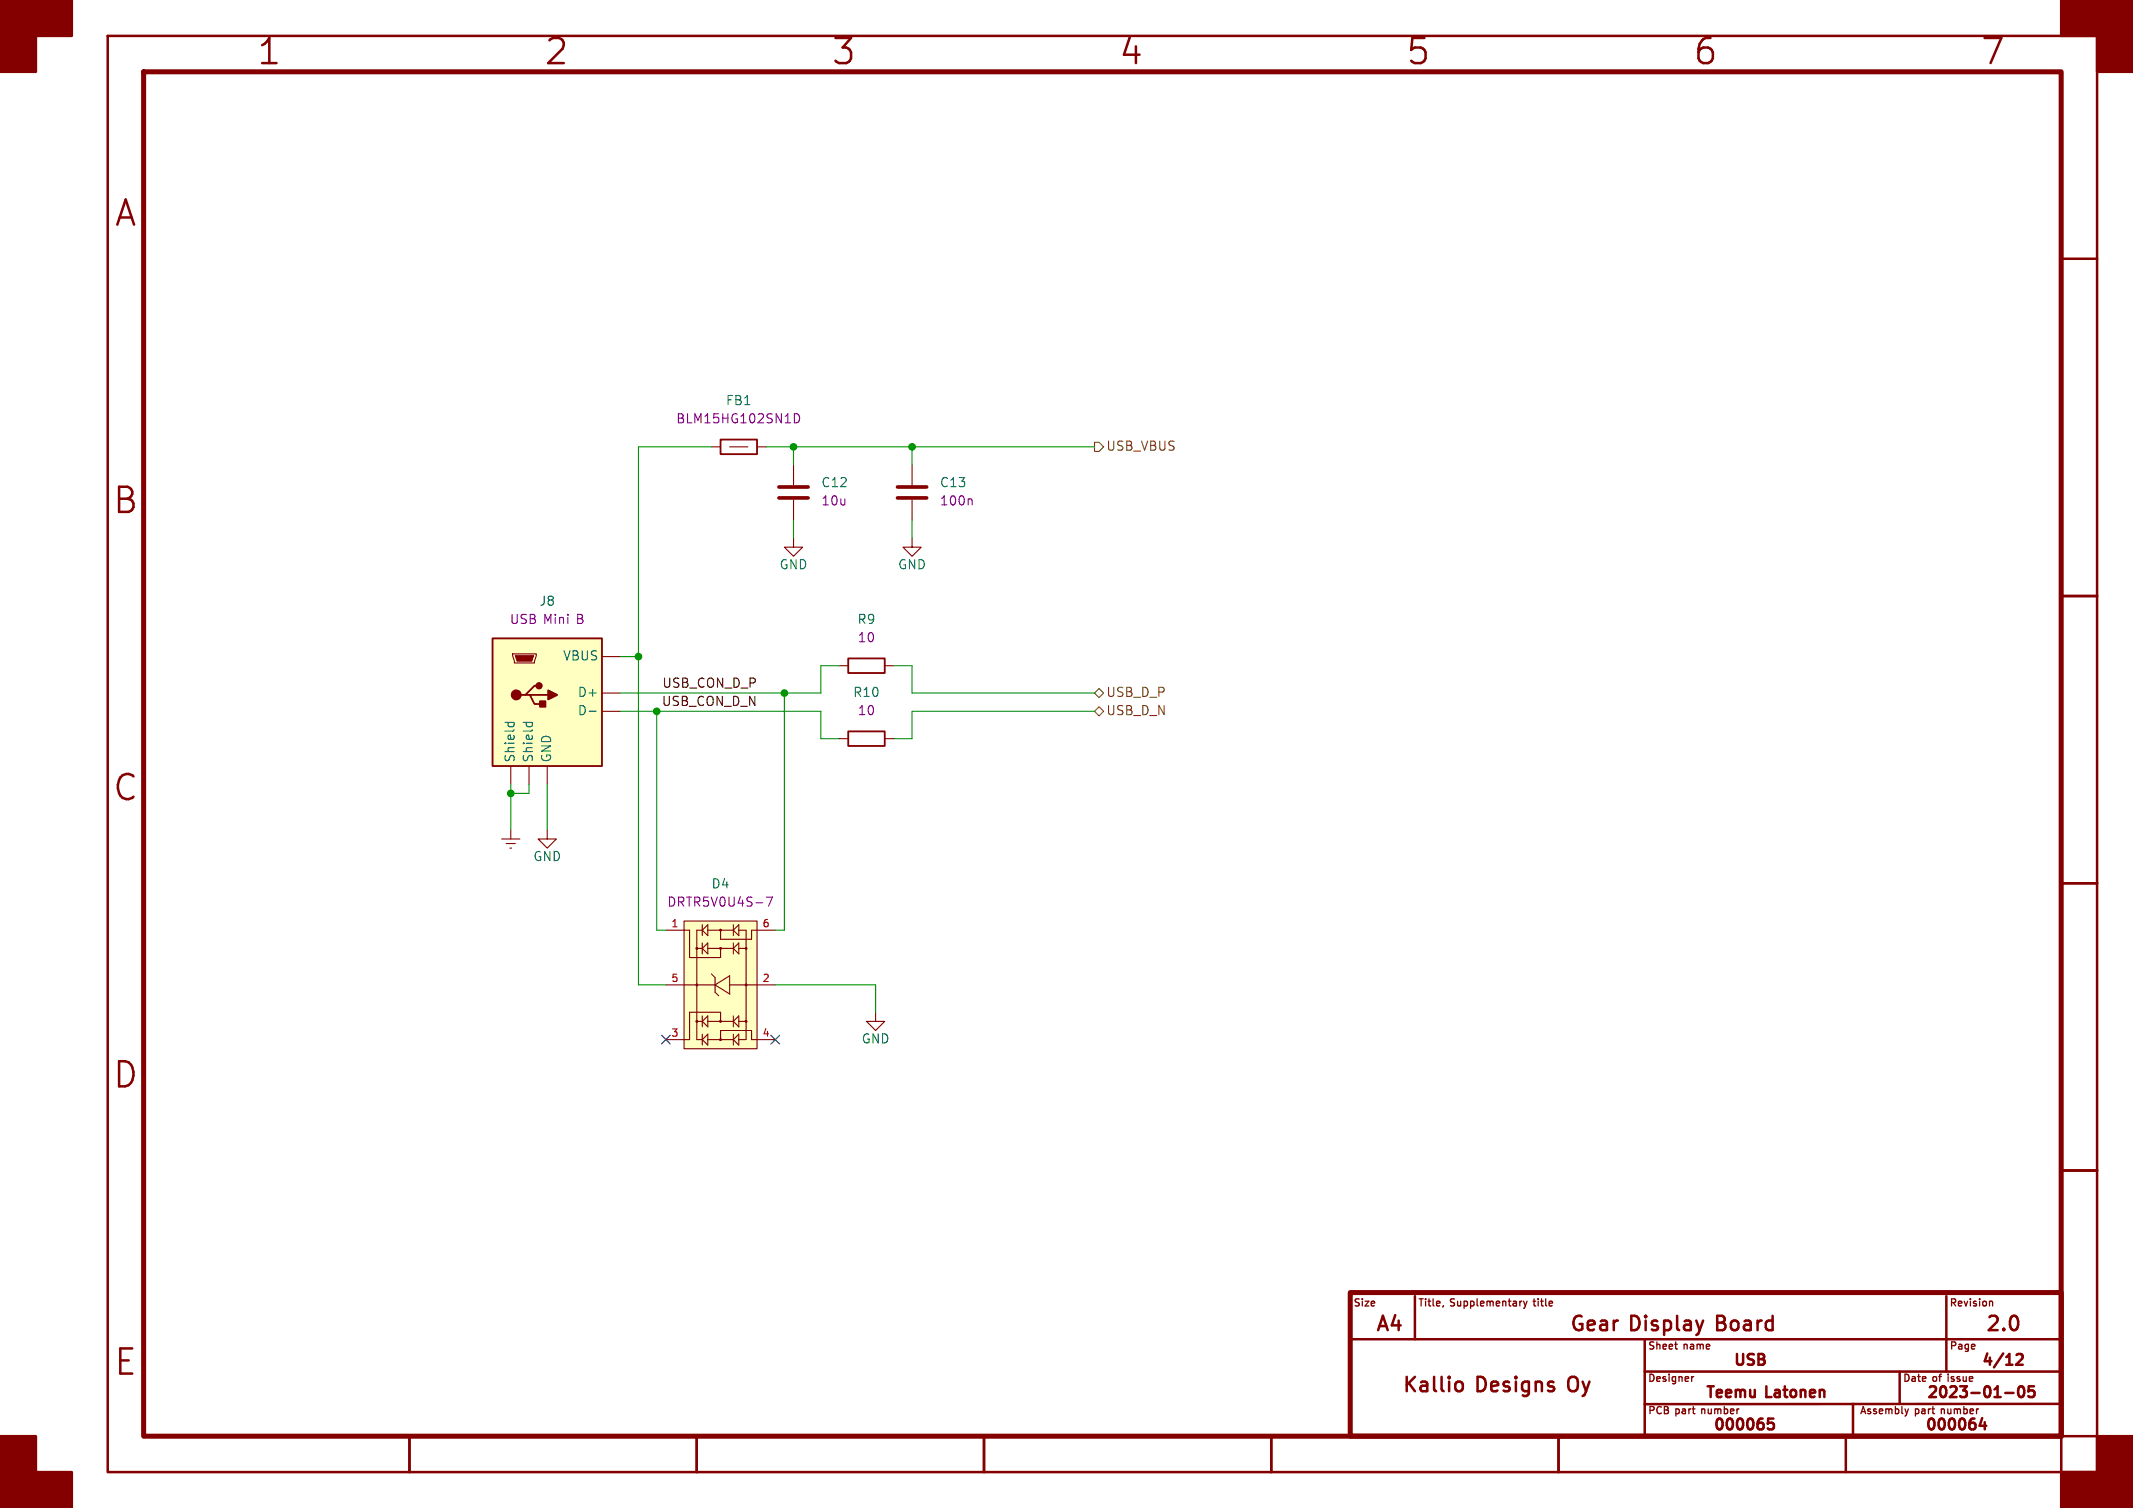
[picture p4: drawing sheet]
<svg xmlns="http://www.w3.org/2000/svg" width="297mm" height="210mm" viewBox="0 0 297 210" stroke-linecap="round" stroke-linejoin="round" font-family="sans-serif">
<g fill="none" stroke="#840000" stroke-width=".35">
<path d="M15 5h277v200h-277zM287 36h5M287 83h5M287 123h5M287 163h5M188 186.5h99M197 180.5v6M202.8 192.5a.54 .54 0 0 1 .9 .3v.6a.54 .54 0 0 1-.9 .2M229 186.5v13.5M229 191h58M237.1 183.9l-.4 1.3M246.9 197.6h-.7l-.1 .7 .3-.2 .5 .1 .1 .2-.1 .5-.2 .2h-.3l-.3-.2"/>
<path d="M258 195.5v4.5M264.5 191v4.5M271 180.5v10.5M276 197.5l-.4 1.1h1M276.4 198.1v1M279.2 194h1.2M280.8 188.7l.2-.1h.5a.41 .41 0 0 1 .1 .6l-.9 .9h.9M281.2 193.1a.36 .36 0 0 1 .6 .2 .77 .77 0 0 1-.4 1.3 1 1 0 0 1-.2-1.5zM283.2 193.1h-.7l-.1 .7 .2-.2 .5 .1 .2 .2-.1 .5-.2 .2h-.4l-.2-.2M287 195.5h-58M57 200v5M97 200v5"/>
<path d="M137 200v5M177 200v5M181 200h111M217 200v5M257 200v5M287 200v5"/>
</g>
<path d="M20 10h267v190h-267zM188 180h99v20h-99z" fill="none" stroke="#840000" stroke-width=".7"/>
<g fill="#840000" stroke="#840000" stroke-width=".35">
<path d="M0 0h10v5h-5v5h-5z"/>
<path d="M0 200h5v5h5v5h-10z"/>
<path d="M287 0h10v10h-5v-5h-5z"/>
<path d="M292 200h5v10h-10v-5h5z"/>
</g>
<path d="M201 181.8l-.1 .2M211.8 181.2h.1M212.1 181.2l.3 .7M212.4 181.9l-.3 .3M212.6 181.2l-.2 .7M235.8 191.7l-.3 .2M265.7 196.2l-.2 .7M277.2 181.2l.3 .2v.5" fill="none" stroke="#840000" stroke-width=".18"/>
<path d="M100.3 61.2h5.1v2h-5.1zM68.6 88.9h15.2v17.8h-15.2zM73.2 96.8h.6l.6 1.2h1.3M73.8 96.8h2.5M75.1 95.5h-.7l-1.2 1.3h-.7M118.1 91.7h5.1v2h-5.1zM118.1 101.9h5.1v2h-5.1z" fill="none" stroke="#840000" stroke-width=".25"/>
<g fill="none" stroke="#840000" stroke-width=".15">
<path d="M99.1 62.2h1.2M101.6 62.2h2.5M105.4 62.2h1.3M110.5 74.9v1.3h1.3l-1.3 1.3-1.3-1.3h1.3M110.5 64.8v2.8M110.5 69.6v2.8M127 74.9v1.3h1.3l-1.3 1.3-1.3-1.3h1.3M127 64.8v2.8M127 69.6v2.8M71.4 91.1h3.3v.2l-.3 1h-2.8zM83.8 91.4h2.6M83.8 99.1h2.6"/>
<path d="M83.8 96.5h2.6M116.8 92.7h1.3M123.2 92.7h1.3M69.8 116.8h2.6M70.5 117.5h1.3M71 118.1h.2M71.1 106.7v2.5M71.1 115.6v1.2M73.7 106.7v2.5M76.2 115.6v1.2h1.3l-1.3 1.3-1.3-1.3h1.3M76.2 106.7v2.5M116.8 102.9h1.3"/>
<path d="M123.2 102.9h1.3M92.7 137.2h6.9M92.7 129.5h3.3v3.9h4.3v-1.3M95.2 128.3h10.2v17.8h-10.2zM97 132.1h.8M97.8 129.5h-.8v15.3h.8M97.8 128.8v1.5M97.8 131.3v1.5M98.6 129.5h3.5M98.6 132.1h3.5M98.6 131.3v1.5l-.8-.7zM98.6 128.8v1.5l-.8-.8z"/>
<path d="M99.1 135.6l.5 .5v2.1l.5 .5M99.6 137.2l2-1.3v2.5zM100.3 129.5v1.3h4.3v-1.3h3.3M101.6 137.2h6.3M102.1 128.8v1.5M102.1 131.3v1.5M102.1 129.5l.8-.7v1.5zM102.9 129.5h1v15.3h-1M102.9 132.1h1M102.9 131.3v1.5l-.8-.7zM97 142.2h.8M97.8 141.5v1.5"/>
<path d="M97.8 144v1.5M98.6 144.8h3.5M98.6 144v1.5l-.8-.7zM98.6 142.2h3.5M98.6 141.5v1.5l-.8-.8zM100.3 142.2v-1.2h-4.3v3.8h-3.3M100.3 144.8v-1.3h4.3v1.3h3.3M102.1 141.5v1.5M102.1 144v1.5M102.9 142.2h1M102.9 144v1.5l-.8-.7zM102.9 141.5v1.5l-.8-.8z"/>
<path d="M121.9 141v1.2h1.3l-1.3 1.3-1.3-1.3h1.3"/>
</g>
<path d="M108.5 69.3h4M108.5 67.8h4M125 69.3h4M125 67.8h4" fill="none" stroke="#840000" stroke-width=".51"/>
<path d="M110.6 57.6a.64 .64 0 0 1 .7 .7 .64 .64 0 0 1-.7 .6zM135.2 69.5l.2 .2v.6M106.7 124.9h.9l-.6 1.3" fill="none" stroke="#840084" stroke-width=".15"/>
<g fill="#ffffc2" stroke="#ffffc2" stroke-width=".14">
<path d="M68.6 88.9h15.2v17.8h-15.2z"/>
<path d="M95.2 128.3h10.2v17.8h-10.2z"/>
</g>
<g fill="#840000" stroke="#840000" stroke-width=".25">
<path d="M75.2 97.7h.7v.7h-.7z"/>
<path d="M76.3 96.1l1.3 .7-1.3 .6z"/>
<circle cx="71.9" cy="96.8" r=".63"/>
<circle cx="75.1" cy="95.5" r=".38"/>
</g>
<g fill="#840000" stroke="#840000" stroke-width=".15">
<path d="M71.8 91.3h2.5l-.3 .8h-2z"/>
<circle cx="97" cy="142.2" r=".13"/>
<circle cx="97" cy="137.2" r=".13"/>
<circle cx="97" cy="132.1" r=".13"/>
<circle cx="100.3" cy="144.8" r=".13"/>
<circle cx="100.3" cy="142.2" r=".13"/>
<circle cx="100.3" cy="132.1" r=".13"/>
<circle cx="100.3" cy="129.5" r=".13"/>
<circle cx="103.9" cy="142.2" r=".13"/>
<circle cx="103.9" cy="137.2" r=".13"/>
<circle cx="103.9" cy="132.1" r=".13"/>
</g>
<path d="M82 99h1M70.3 100.6h1.3M70.8 100.6l-.1 .4M71.5 100.6l.1 .4M72.9 100.6h1.2M73.3 100.6v.4M74.1 100.6v.4" fill="none" stroke="#006464" stroke-width=".15"/>
<path d="M152.4 61.6h.6l.7 .6-.7 .7h-.6zM152.4 96.5l.6-.6 .7 .6-.7 .7zM153 98.4l.7 .7-.7 .6-.6-.6z" fill="none" stroke="#725600" stroke-width=".15"/>
<g fill="none" stroke="#009600" stroke-width=".15">
<path d="M99.1 62.2h-10.2v75h3.8M106.7 62.2h45.7M110.5 62.2v2.6M110.5 72.4v2.5M127 62.2v2.6M127 72.4v2.5M86.4 99.1h27.9v3.8h2.5M86.4 91.4h2.5M91.4 99.1v30.4h1.3M109.2 96.5v33h-1.3M116.8 92.7h-2.5v3.8h-27.9M124.5 92.7h2.5v3.8h25.4"/>
<path d="M152.4 99.1h-25.4v3.8h-2.5M71.1 109.2v6.4M73.7 109.2v1.3h-2.6M76.2 109.2v6.4M107.9 137.2h14v3.8"/>
</g>
<path d="M92.1 144.2l1.2 1.2M93.3 144.2l-1.2 1.2M107.3 144.2l1.3 1.2M108.6 144.2l-1.3 1.2" fill="none" stroke="#000084" stroke-width=".15"/>
<g fill="#009600" stroke="#009600" stroke-width=".15">
<circle cx="71.1" cy="110.5" r=".46"/>
<circle cx="88.9" cy="91.4" r=".46"/>
<circle cx="91.4" cy="99.1" r=".46"/>
<circle cx="109.2" cy="96.5" r=".46"/>
<circle cx="110.5" cy="62.2" r=".46"/>
<circle cx="127" cy="62.2" r=".46"/>
</g>
<g font-size="4.9" fill="#840000">
<text x="35.7" y="9.7">1</text>
<text x="75.7" y="9.7">2</text>
<text x="115.7" y="9.7">3</text>
<text x="155.7" y="9.7">4</text>
<text x="195.7" y="9.7">5</text>
<text x="235.7" y="9.7">6</text>
<text x="275.7" y="9.7">7</text>
<text x="15.9" y="32.2">A</text>
<text x="15.7" y="72.2">B</text>
<text x="15.7" y="112.2">C</text>
<text x="15.7" y="152.2">D</text>
<text x="15.8" y="192.2">E</text>
</g>
<g font-size="2.8" fill="#840000">
<text x="191.5" y="185.9">A4</text>
<text x="218.5" y="185.9">Gear</text>
<text x="226.9" y="185.9">Display</text>
<text x="239.3" y="185.9">Board</text>
<text x="276.4" y="185.9">2.0</text>
<text x="195.2" y="194.4">Kallio</text>
<text x="205.5" y="194.4">Designs</text>
<text x="218.7" y="194.4">Oy</text>
</g>
<g font-size="2.1" fill="#840000">
<text x="241.5" y="190.7">USB</text>
<text x="275.8" y="190.7">4/12</text>
<text x="237.3" y="195.2">Teemu</text>
<text x="245.9" y="195.2">Latonen</text>
<text x="268.1" y="195.2">2023-01-05</text>
<text x="238.4" y="199.7">000065</text>
<text x="267.9" y="199.7">000064</text>
</g>
<g font-size="1.8" fill="#840084">
<text x="94.1" y="59.2">BLM15HG102SN1D</text>
<text x="114.3" y="70.7">10u</text>
<text x="130.8" y="70.7">100n</text>
<text x="70.9" y="87.2">USB Mini</text>
<text x="80.3" y="87.2">B</text>
<text x="119.4" y="89.7">10</text>
<text x="119.4" y="99.9">10</text>
<text x="92.9" y="126.6">DRTR5V0U4S-7</text>
</g>
<g font-size="1.8" fill="#006464">
<text x="101" y="56.7">FB1</text>
<text x="114.3" y="68.1">C12</text>
<text x="130.8" y="68.1">C13</text>
<text x="108.5" y="79.6">GND</text>
<text x="125" y="79.6">GND</text>
<text x="75" y="84.6">J8</text>
<text x="119.3" y="87.2">R9</text>
<text x="78.3" y="92.3">VBUS</text>
<text x="80.3" y="99.9">D-</text>
<text x="80.3" y="97.3">D+</text>
<text x="118.7" y="97.3">R10</text>
<text x="71.9" y="106.2" transform="rotate(-90 71.9 106.2)">Shield</text>
<text x="74.5" y="106.2" transform="rotate(-90 74.5 106.2)">Shield</text>
<text x="77" y="106.2" transform="rotate(-90 77 106.2)">GND</text>
<text x="74.2" y="120.2">GND</text>
<text x="99" y="124">D4</text>
<text x="119.9" y="145.6">GND</text>
</g>
<g font-size="1.8" fill="#725600">
<text x="154.1" y="63.1">USB_VBUS</text>
<text x="154.1" y="99.9">USB_D_N</text>
<text x="154.1" y="97.3">USB_D_P</text>
</g>
<g font-size="1.8" fill="#0f0f0f">
<text x="92.1" y="96">USB_CON_D_P</text>
<text x="92" y="98.5">USB_CON_D_N</text>
</g>
<g font-size="1.4" fill="#a90000">
<text x="93.4" y="129.3">1</text>
<text x="106.1" y="129.3">6</text>
<text x="93.4" y="136.9">5</text>
<text x="106.1" y="136.9">2</text>
<text x="93.4" y="144.5">3</text>
<text x="106.1" y="144.5">4</text>
</g>
<g font-size="1.4" fill="#840000">
<text x="188.5" y="182.2">Size</text>
<text x="197.5" y="182.2">Title,</text>
<text x="202" y="182.2">Supplementary</text>
<text x="213.9" y="182.2">title</text>
<text x="271.5" y="182.2">Revision</text>
<text x="229.5" y="188.2">Sheet</text>
<text x="234.5" y="188.2">name</text>
<text x="271.5" y="188.2">Page</text>
<text x="229.5" y="192.7">Designer</text>
<text x="229.5" y="197.2">PCB</text>
<text x="233.4" y="197.2">part</text>
<text x="237.2" y="197.2">number</text>
<text x="259" y="197.2">Assembly</text>
<text x="265" y="192.7">Date</text>
<text x="266.7" y="197.2">part</text>
<text x="269.2" y="192.7">of</text>
<text x="270.6" y="197.2">number</text>
<text x="271.5" y="192.7">issue</text>
</g>
</svg>
